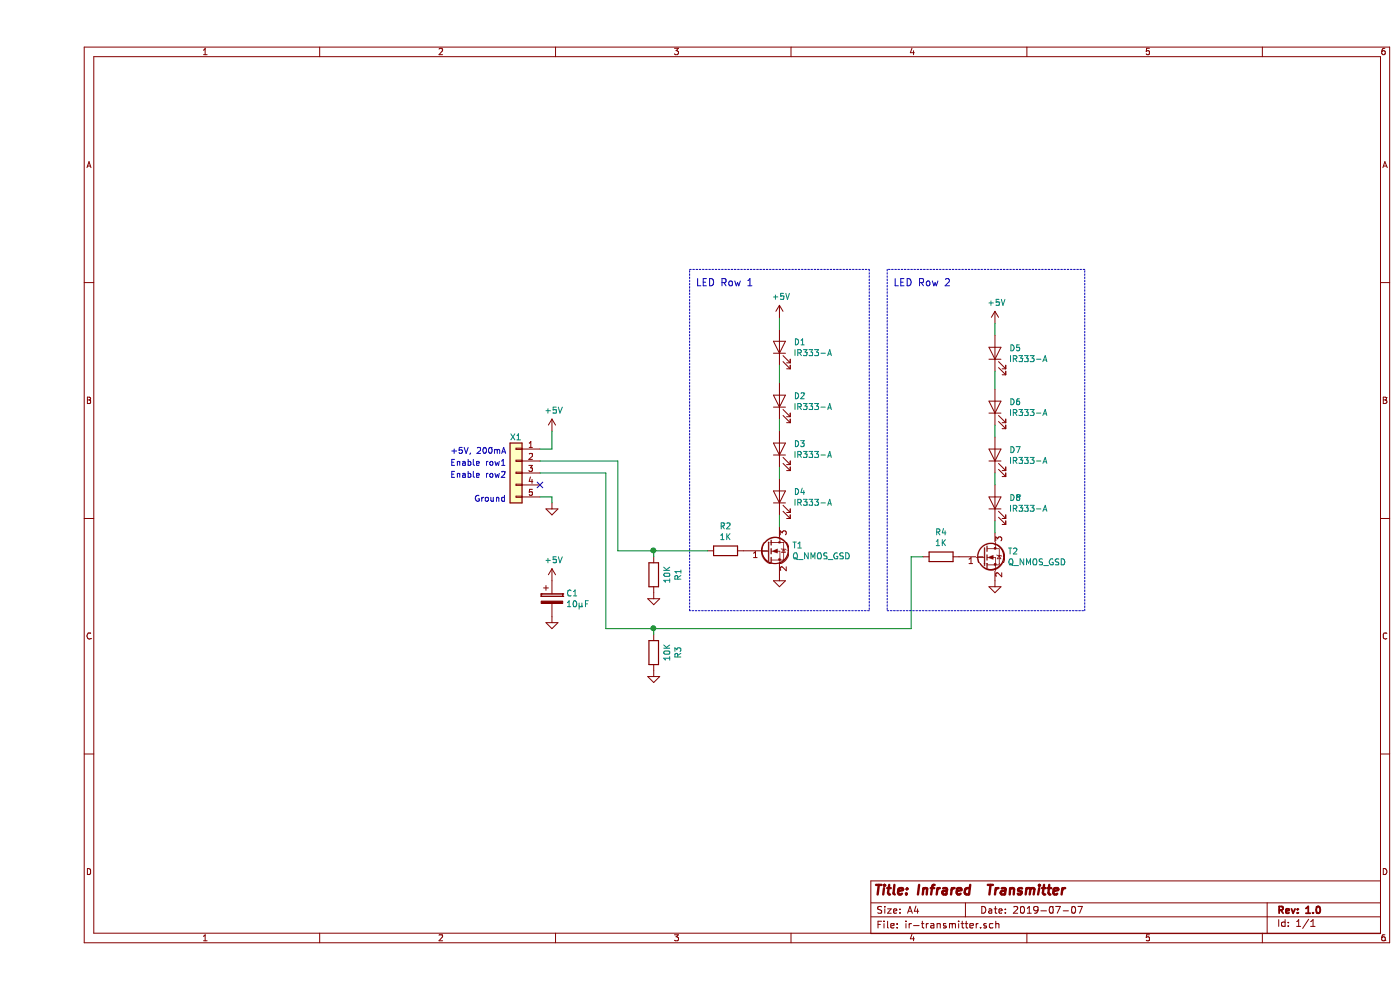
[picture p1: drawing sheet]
EESchema Schematic File Version 5
LIBS:ir-transmitter-cache
EELAYER 29 0
EELAYER END
$Descr A4 11693 8268
encoding utf-8
Sheet 1 1
Title "Infrared  Transmitter"
Date "2019-07-07"
Rev "1.0"
Comp ""
Comment1 ""
Comment2 ""
Comment3 ""
Comment4 ""
$EndDescr
$Comp
L Device:LED D1
U 1 1
P 6200 2900
F 0 "D1" V 6239 2782 50  0000 R CNN
F 1 "IR333-A" V 6148 2782 50  0000 R CNN
F 2 "LED_THT:LED_D5.0mm" H 6200 2900 50  0001 C CNN
F 3 "http://www.everlight.com/file/ProductFile/IR333-A.pdf" H 6200 2900 50  0001 C CNN
	1    6200 2900
	0    -1   -1   0   
$EndComp
Wire Wire Line
	6200 3600 6200 3500
Wire Wire Line
	6200 3200 6200 3050
Wire Wire Line
	6200 2750 6200 2650
$Comp
L power:GND #PWR0101
U 1 1
P 6200 4800
F 0 "#PWR0101" H 6200 4550 50  0001 C CNN
F 1 "GND" H 6200 4650 50  0001 C CNN
F 2 "" H 6200 4800 50  0001 C CNN
F 3 "" H 6200 4800 50  0001 C CNN
	1    6200 4800
	1    0    0    -1  
$EndComp
$Comp
L power:GND #PWR0102
U 1 1
P 4300 4200
F 0 "#PWR0102" H 4300 3950 50  0001 C CNN
F 1 "GND" H 4305 4027 50  0001 C CNN
F 2 "" H 4300 4200 50  0001 C CNN
F 3 "" H 4300 4200 50  0001 C CNN
	1    4300 4200
	1    0    0    -1  
$EndComp
$Comp
L Device:R R2
U 1 1
P 5750 4600
F 0 "R2" V 5543 4600 50  0000 C CNN
F 1 "1K" V 5634 4600 50  0000 C CNN
F 2 "resistors:R_0805_2012Metric_Pad1.15x1.40mm_HandSolder" V 5680 4600 50  0001 C CNN
F 3 "~" H 5750 4600 50  0001 C CNN
	1    5750 4600
	0    1    1    0   
$EndComp
$Comp
L Device:CP C1
U 1 1
P 4300 5000
F 0 "C1" H 4418 5046 50  0000 L CNN
F 1 "10µF" H 4418 4955 50  0000 L CNN
F 2 "Capacitor_SMD:C_1206_3216Metric_Pad1.42x1.75mm_HandSolder" H 4338 4850 50  0001 C CNN
F 3 "~" H 4300 5000 50  0001 C CNN
	1    4300 5000
	1    0    0    -1  
$EndComp
$Comp
L power:+5V #PWR0103
U 1 1
P 6200 2650
F 0 "#PWR0103" H 6200 2500 50  0001 C CNN
F 1 "+5V" H 6215 2823 50  0000 C CNN
F 2 "" H 6200 2650 50  0001 C CNN
F 3 "" H 6200 2650 50  0001 C CNN
	1    6200 2650
	1    0    0    -1  
$EndComp
$Comp
L power:+5V #PWR0104
U 1 1
P 4300 3600
F 0 "#PWR0104" H 4300 3450 50  0001 C CNN
F 1 "+5V" H 4315 3773 50  0000 C CNN
F 2 "" H 4300 3600 50  0001 C CNN
F 3 "" H 4300 3600 50  0001 C CNN
	1    4300 3600
	1    0    0    -1  
$EndComp
Wire Wire Line
	6200 3900 6200 4000
$Comp
L power:GND #PWR0105
U 1 1
P 8000 4850
F 0 "#PWR0105" H 8000 4600 50  0001 C CNN
F 1 "GND" H 8000 4700 50  0001 C CNN
F 2 "" H 8000 4850 50  0001 C CNN
F 3 "" H 8000 4850 50  0001 C CNN
	1    8000 4850
	1    0    0    -1  
$EndComp
$Comp
L Device:R R4
U 1 1
P 7550 4650
F 0 "R4" V 7343 4650 50  0000 C CNN
F 1 "1K" V 7434 4650 50  0000 C CNN
F 2 "resistors:R_0805_2012Metric_Pad1.15x1.40mm_HandSolder" V 7480 4650 50  0001 C CNN
F 3 "~" H 7550 4650 50  0001 C CNN
	1    7550 4650
	0    1    1    0   
$EndComp
Wire Wire Line
	4200 3850 4850 3850
Wire Wire Line
	4850 4600 5150 4600
Wire Wire Line
	4200 3950 4750 3950
Wire Wire Line
	7300 4650 7400 4650
Wire Wire Line
	4850 3850 4850 4600
Text Notes 3450 3800 0    50   ~ 0
+5V, 200mA
Text Notes 3650 4200 0    50   ~ 0
Ground
Text Notes 3450 3900 0    50   ~ 0
Enable row1
Text Notes 3450 4000 0    50   ~ 0
Enable row2
$Comp
L Device:R R1
U 1 1
P 5150 4800
F 0 "R1" V 4943 4800 50  0000 C CNN
F 1 "10K" V 5034 4800 50  0000 C CNN
F 2 "resistors:R_0805_2012Metric_Pad1.15x1.40mm_HandSolder" V 5080 4800 50  0001 C CNN
F 3 "~" H 5150 4800 50  0001 C CNN
	1    5150 4800
	-1   0    0    1   
$EndComp
$Comp
L power:GND #PWR0106
U 1 1
P 5150 4950
F 0 "#PWR0106" H 5150 4700 50  0001 C CNN
F 1 "GND" H 5155 4777 50  0001 C CNN
F 2 "" H 5150 4950 50  0001 C CNN
F 3 "" H 5150 4950 50  0001 C CNN
	1    5150 4950
	1    0    0    -1  
$EndComp
Wire Wire Line
	5150 4650 5150 4600
Connection ~ 5150 4600
$Comp
L power:GND #PWR0107
U 1 1
P 4300 5150
F 0 "#PWR0107" H 4300 4900 50  0001 C CNN
F 1 "GND" H 4305 4977 50  0001 C CNN
F 2 "" H 4300 5150 50  0001 C CNN
F 3 "" H 4300 5150 50  0001 C CNN
	1    4300 5150
	1    0    0    -1  
$EndComp
$Comp
L power:+5V #PWR0108
U 1 1
P 4300 4850
F 0 "#PWR0108" H 4300 4700 50  0001 C CNN
F 1 "+5V" H 4315 5023 50  0000 C CNN
F 2 "" H 4300 4850 50  0001 C CNN
F 3 "" H 4300 4850 50  0001 C CNN
	1    4300 4850
	1    0    0    -1  
$EndComp
$Comp
L Device:LED D2
U 1 1
P 6200 3350
F 0 "D2" V 6239 3232 50  0000 R CNN
F 1 "IR333-A" V 6148 3232 50  0000 R CNN
F 2 "LED_THT:LED_D5.0mm" H 6200 3350 50  0001 C CNN
F 3 "http://www.everlight.com/file/ProductFile/IR333-A.pdf" H 6200 3350 50  0001 C CNN
	1    6200 3350
	0    -1   -1   0   
$EndComp
$Comp
L Device:LED D3
U 1 1
P 6200 3750
F 0 "D3" V 6239 3632 50  0000 R CNN
F 1 "IR333-A" V 6148 3632 50  0000 R CNN
F 2 "LED_THT:LED_D5.0mm" H 6200 3750 50  0001 C CNN
F 3 "http://www.everlight.com/file/ProductFile/IR333-A.pdf" H 6200 3750 50  0001 C CNN
	1    6200 3750
	0    -1   -1   0   
$EndComp
$Comp
L Device:Q_NMOS_GSD T1
U 1 1
P 6100 4600
F 0 "T1" H 6306 4646 50  0000 L CNN
F 1 "Q_NMOS_GSD" H 6306 4555 50  0000 L CNN
F 2 "Package_TO_SOT_SMD:SOT-23" H 6300 4700 50  0001 C CNN
F 3 "https://assets.nexperia.com/documents/data-sheet/BSH111BK.pdf" H 6100 4600 50  0001 C CNN
	1    6100 4600
	1    0    0    -1  
$EndComp
$Comp
L Device:Q_NMOS_GSD T2
U 1 1
P 7900 4650
F 0 "T2" H 8106 4696 50  0000 L CNN
F 1 "Q_NMOS_GSD" H 8106 4605 50  0000 L CNN
F 2 "Package_TO_SOT_SMD:SOT-23" H 8100 4750 50  0001 C CNN
F 3 "https://assets.nexperia.com/documents/data-sheet/BSH111BK.pdf" H 7900 4650 50  0001 C CNN
	1    7900 4650
	1    0    0    -1  
$EndComp
$Comp
L Device:LED D4
U 1 1
P 6200 4150
F 0 "D4" V 6239 4032 50  0000 R CNN
F 1 "IR333-A" V 6148 4032 50  0000 R CNN
F 2 "LED_THT:LED_D5.0mm" H 6200 4150 50  0001 C CNN
F 3 "http://www.everlight.com/file/ProductFile/IR333-A.pdf" H 6200 4150 50  0001 C CNN
	1    6200 4150
	0    -1   -1   0   
$EndComp
Wire Wire Line
	6200 4300 6200 4400
$Comp
L Device:LED D5
U 1 1
P 8000 2950
F 0 "D5" V 8039 2832 50  0000 R CNN
F 1 "IR333-A" V 7948 2832 50  0000 R CNN
F 2 "LED_THT:LED_D5.0mm" H 8000 2950 50  0001 C CNN
F 3 "http://www.everlight.com/file/ProductFile/IR333-A.pdf" H 8000 2950 50  0001 C CNN
	1    8000 2950
	0    -1   -1   0   
$EndComp
Wire Wire Line
	8000 4350 8000 4450
Wire Wire Line
	8000 3950 8000 4050
$Comp
L power:+5V #PWR0109
U 1 1
P 8000 2700
F 0 "#PWR0109" H 8000 2550 50  0001 C CNN
F 1 "+5V" H 8015 2873 50  0000 C CNN
F 2 "" H 8000 2700 50  0001 C CNN
F 3 "" H 8000 2700 50  0001 C CNN
	1    8000 2700
	1    0    0    -1  
$EndComp
Wire Wire Line
	8000 2800 8000 2700
Wire Wire Line
	8000 3650 8000 3550
Wire Wire Line
	8000 3250 8000 3100
$Comp
L Device:LED D6
U 1 1
P 8000 3400
F 0 "D6" V 8039 3282 50  0000 R CNN
F 1 "IR333-A" V 7948 3282 50  0000 R CNN
F 2 "LED_THT:LED_D5.0mm" H 8000 3400 50  0001 C CNN
F 3 "http://www.everlight.com/file/ProductFile/IR333-A.pdf" H 8000 3400 50  0001 C CNN
	1    8000 3400
	0    -1   -1   0   
$EndComp
$Comp
L Device:LED D7
U 1 1
P 8000 3800
F 0 "D7" V 8039 3682 50  0000 R CNN
F 1 "IR333-A" V 7948 3682 50  0000 R CNN
F 2 "LED_THT:LED_D5.0mm" H 8000 3800 50  0001 C CNN
F 3 "http://www.everlight.com/file/ProductFile/IR333-A.pdf" H 8000 3800 50  0001 C CNN
	1    8000 3800
	0    -1   -1   0   
$EndComp
$Comp
L Device:LED D8
U 1 1
P 8000 4200
F 0 "D8" V 8039 4082 50  0000 R CNN
F 1 "IR333-A" V 7948 4082 50  0000 R CNN
F 2 "LED_THT:LED_D5.0mm" H 8000 4200 50  0001 C CNN
F 3 "http://www.everlight.com/file/ProductFile/IR333-A.pdf" H 8000 4200 50  0001 C CNN
	1    8000 4200
	0    -1   -1   0   
$EndComp
$Comp
L Connector_Generic:Conn_01x05 X1
U 1 1
P 4000 3950
F 0 "X1" H 4000 4250 50  0000 C CNN
F 1 "Conn_01x05" H 3918 4276 50  0001 C CNN
F 2 "Connector_PinHeader_2.54mm:PinHeader_1x05_P2.54mm_Vertical" H 4000 3950 50  0001 C CNN
F 3 "~" H 4000 3950 50  0001 C CNN
	1    4000 3950
	-1   0    0    -1  
$EndComp
Wire Wire Line
	4200 4150 4300 4150
Wire Wire Line
	4300 4150 4300 4200
NoConn ~ 4200 4050
Wire Wire Line
	4750 3950 4750 5250
Wire Wire Line
	7300 4650 7300 5250
$Comp
L power:GND #PWR0110
U 1 1
P 5150 5600
F 0 "#PWR0110" H 5150 5350 50  0001 C CNN
F 1 "GND" H 5155 5427 50  0001 C CNN
F 2 "" H 5150 5600 50  0001 C CNN
F 3 "" H 5150 5600 50  0001 C CNN
	1    5150 5600
	1    0    0    -1  
$EndComp
Connection ~ 5150 5250
$Comp
L Device:R R3
U 1 1
P 5150 5450
F 0 "R3" V 4943 5450 50  0000 C CNN
F 1 "10K" V 5034 5450 50  0000 C CNN
F 2 "resistors:R_0805_2012Metric_Pad1.15x1.40mm_HandSolder" V 5080 5450 50  0001 C CNN
F 3 "~" H 5150 5450 50  0001 C CNN
	1    5150 5450
	-1   0    0    1   
$EndComp
Wire Wire Line
	5150 5300 5150 5250
Wire Wire Line
	4750 5250 5150 5250
Wire Notes Line
	8750 5100 8750 2250
Wire Notes Line
	8750 2250 7100 2250
Wire Notes Line
	7100 2250 7100 5100
Wire Notes Line
	7100 5100 8750 5100
Wire Notes Line
	6950 5100 5450 5100
Wire Notes Line
	5450 5100 5450 2250
Wire Notes Line
	5450 2250 6950 2250
Wire Notes Line
	6950 2250 6950 5100
Text Notes 5500 2400 0    59   ~ 0
LED Row 1
Text Notes 7150 2400 0    59   ~ 0
LED Row 2
Wire Wire Line
	5150 4600 5600 4600
Wire Wire Line
	5150 5250 7300 5250
Wire Wire Line
	4200 3750 4300 3750
Wire Wire Line
	4300 3750 4300 3600
$EndSCHEMATC
